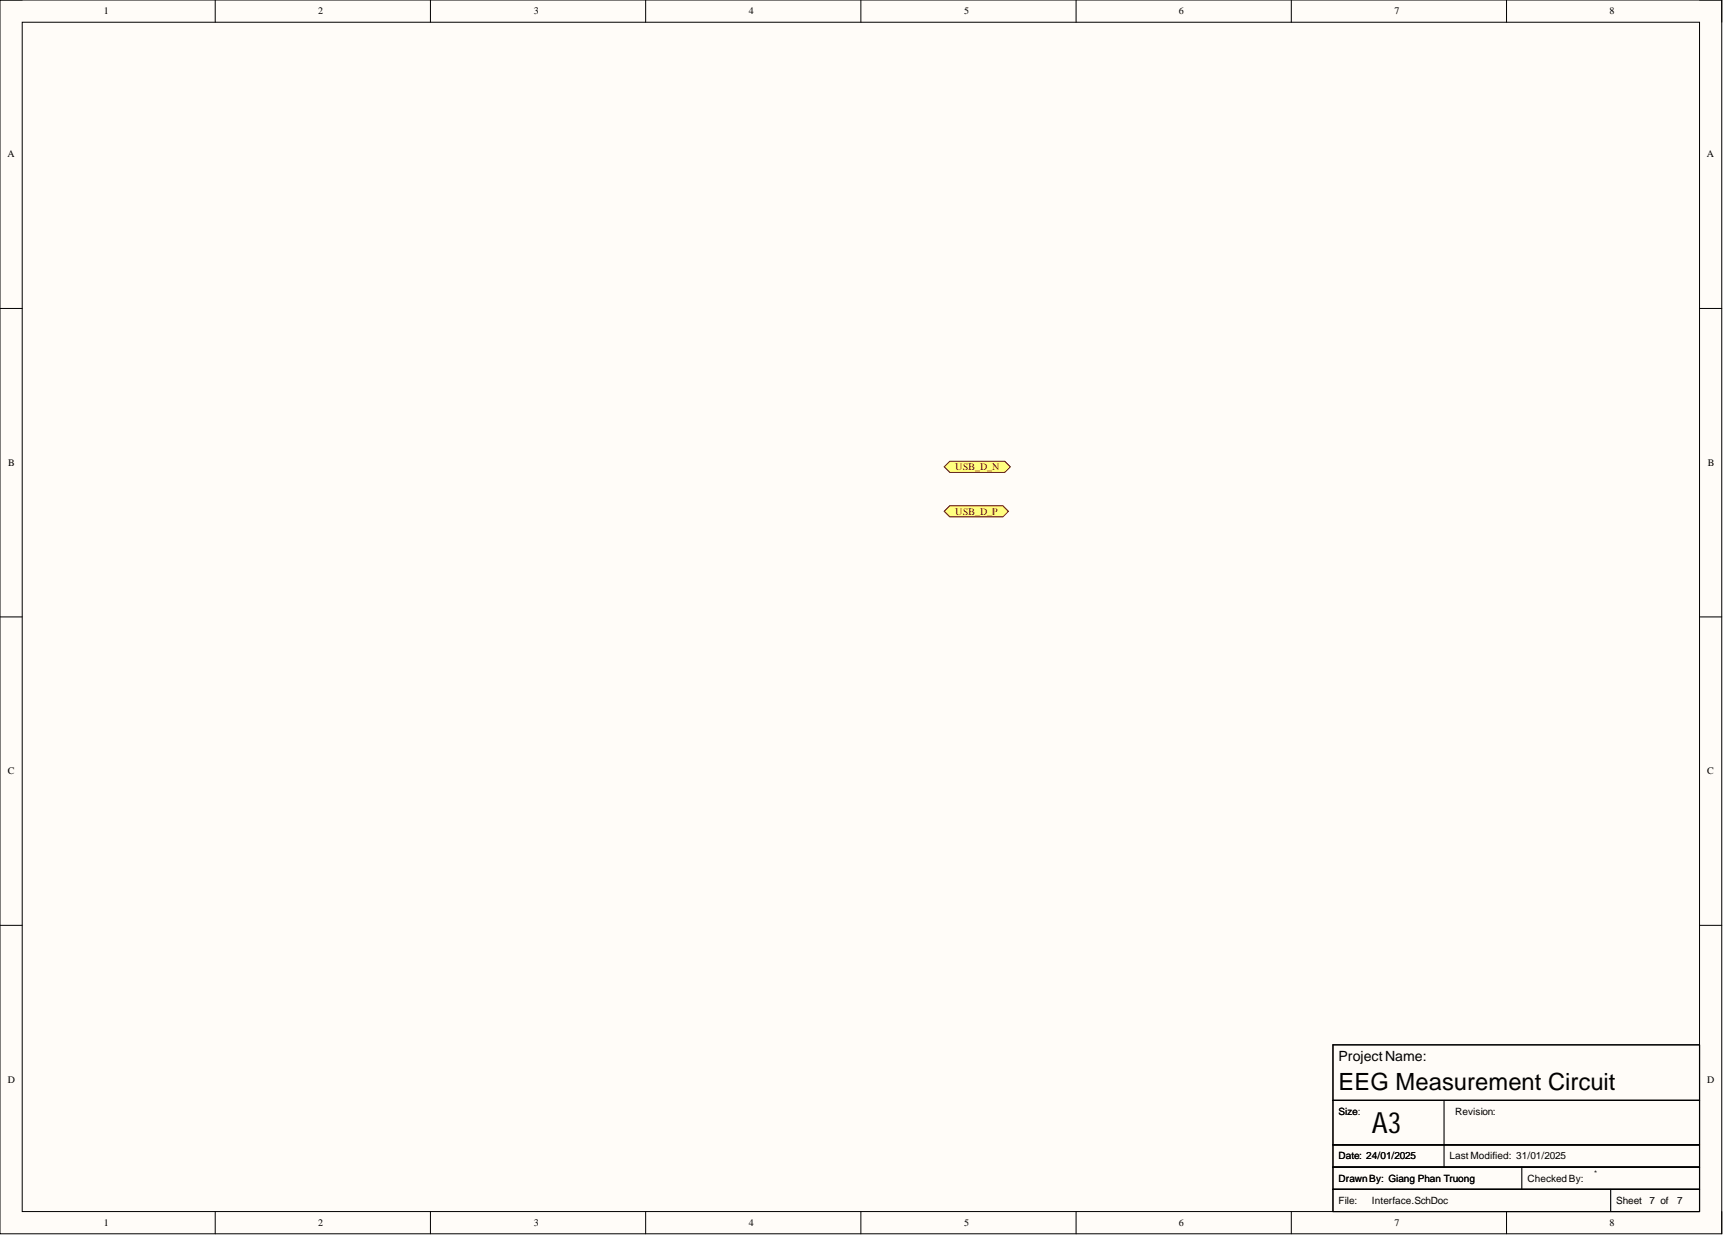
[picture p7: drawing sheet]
<svg xmlns="http://www.w3.org/2000/svg" width="393mm" height="282mm" viewBox="0 0 393 282" stroke-linecap="round" stroke-linejoin="round" font-family="sans-serif">
<path d="M0 0h393.1v281.6h-393.1z" fill-rule="evenodd" fill="#fffcf8"/>
<path d="M0 0h393.1v281.6h-393.1z" fill="none" stroke="#000" stroke-width=".23"/>
<path d="M5.1 5.1h382.9v271.4h-382.9z" fill-rule="evenodd" fill="#fffcf8"/>
<g fill="none" stroke="#000" stroke-width=".23">
<path d="M0 0h5.1M5.1 5.1h382.9v271.4h-382.9zM49.1 0v5.1M98.3 0v5.1M147.4 0v5.1M196.5 0v5.1M245.7 0v5.1M294.8 0v5.1M343.9 0v5.1M388 0h5.1v5.1M0 70.4h5.1M388 70.4h5.1"/>
<path d="M0 140.8h5.1M388 140.8h5.1M0 211.2h5.1M388 211.2h5.1M49.1 276.5v5.1M98.3 276.5v5.1M147.4 276.5v5.1M196.5 276.5v5.1M245.7 276.5v5.1M294.8 276.5v5.1M343.9 276.5v5.1M393.1 276.5v5.1"/>
</g>
<path d="M304.3 238.5h83.7v38h-83.7zM304.3 251.2h83.7M329.7 251.2v15.2M304.3 271.4h83.7M304.3 266.4h83.7M304.3 261.3h83.7M347.4 266.4v5M367.7 271.4v5.1" fill="none" stroke="#000" stroke-width=".25"/>
<path d="M216.8 105.3h12.6l1.2 1.3-1.2 1.2h-12.6l-1.2-1.2z" fill-rule="evenodd" fill="#ffff80"/>
<path d="M216.8 105.3h12.6l1.2 1.3-1.2 1.2h-12.6l-1.2-1.2z" fill="none" stroke="#800000" stroke-width=".23"/>
<path d="M216.8 115.4h12.1l1.3 1.3-1.3 1.3h-12.1l-1.2-1.3z" fill-rule="evenodd" fill="#ffff80"/>
<path d="M216.8 115.4h12.1l1.3 1.3-1.3 1.3h-12.1l-1.2-1.3z" fill="none" stroke="#800000" stroke-width=".23"/>
<text font-size="6.7" x="313.2" y="258.6">A3</text>
<text font-size="5.4" x="305.6" y="248.7">EEG Measurement Circuit</text>
<text font-size="3.2" x="305.6" y="242.1">Project Name:</text>
<g font-size="2.3">
<text x="23.7" y="3.3">1</text>
<text x="72.6" y="3.3">2</text>
<text x="121.9" y="3.3">3</text>
<text x="170.9" y="3.3">4</text>
<text x="220.1" y="3.3">5</text>
<text x="269.1" y="3.3">6</text>
<text x="318.3" y="3.3">7</text>
<text x="367.4" y="3.3">8</text>
<text x="1.7" y="35.9">A</text>
<text x="389.7" y="35.9">A</text>
<text x="1.9" y="106.4">B</text>
<text x="389.8" y="106.4">B</text>
<text x="1.8" y="176.7">C</text>
<text x="389.8" y="176.7">C</text>
<text x="1.8" y="247.2">D</text>
<text x="389.8" y="247.2">D</text>
<text x="305.6" y="254.5">Size:</text>
<text x="305.6" y="254.5">Size</text>
<text x="332.2" y="254.5">Revision:</text>
<text x="305.6" y="269.7">DrawnBy: Giang Phan Truong</text>
<text x="305.6" y="264.6">Date: 24/01/2025</text>
<text x="330.9" y="264.6">LastModified: 31/01/2025</text>
<text x="348.7" y="269.7">Checked By:</text>
<text x="305.6" y="274.7">File:</text>
<text x="313.2" y="274.7">Interface.SchDoc</text>
<text x="369" y="274.7">Sheet</text>
<text x="376.6" y="274.7">7 of</text>
<text x="382.9" y="274.7">7</text>
<text x="23.7" y="279.8">1</text>
<text x="72.6" y="279.8">2</text>
<text x="121.9" y="279.8">3</text>
<text x="170.9" y="279.8">4</text>
<text x="220.1" y="279.8">5</text>
<text x="269.1" y="279.8">6</text>
<text x="318.3" y="279.8">7</text>
<text x="367.4" y="279.8">8</text>
</g>
<g font-size="2.3" fill="#800000">
<text x="218.1" y="107.3">USB_D_N</text>
<text x="218.1" y="117.5">USB_D_P</text>
</g>
<text font-size="1.8" x="363.9" y="268.5">*</text>
</svg>
